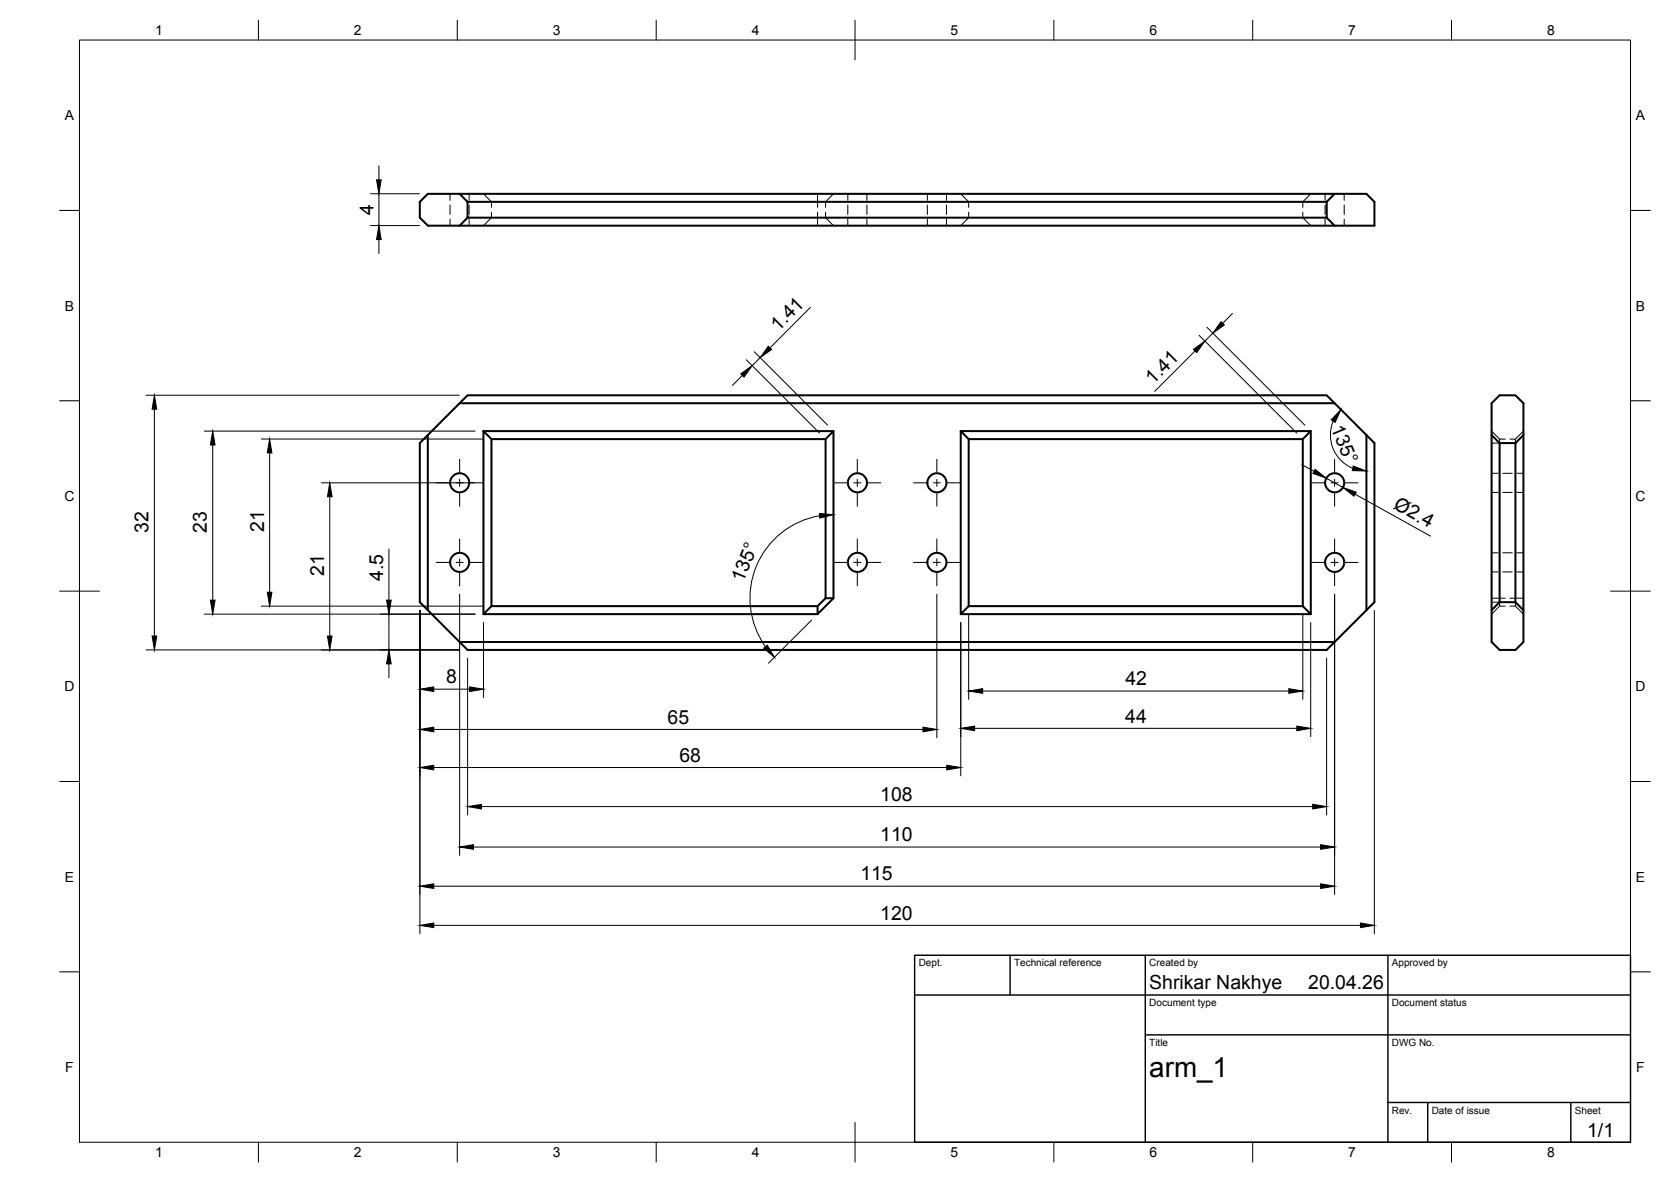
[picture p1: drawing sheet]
<svg xmlns="http://www.w3.org/2000/svg" width="420mm" height="297mm" viewBox="0 0 420 297" stroke-linecap="round" stroke-linejoin="round" font-family="sans-serif">
<!-- layer: Visible -->
<g fill="none" stroke="#000" stroke-width=".51">
<path d="M107.6 48.7h236l2 2v6h-238l-2-2v-4zM115.6 48.7l2 2M117.6 50.7h216v4h-216zM117.6 54.7l-2 2M333.6 54.7l2 2M335.6 48.7l-2 2M107.6 109.3l8-8h220l8 8v44l-8 8h-220l-8-8zM107.6 109.3l-2 2v40l2 2M115.6 101.3l2-2h216l2 2M121.6 108.3h88v42l-4 4h-84zM121.6 108.3l2 2M207.6 110.3h-84v42h82"/>
<path d="M207.6 110.3v40M209.6 108.3l-2 2M241.6 108.3h88v46h-88zM241.6 108.3l2 2M243.6 110.3h84v42h-84zM329.6 108.3l-2 2M343.6 109.3l2 2v40l-2 2M375.1 101.3l2-2h3.9l2.1 2v60l-2.1 2h-3.9l-2-2zM375.1 109.3l2 2M377.1 111.3h3.9v40h-3.9zM383.1 109.3l-2.1 2M123.6 152.3l-2 2"/>
<path d="M207.6 150.3l-2 2v2M207.6 150.3h2M243.6 152.3l-2 2M327.6 152.3l2 2M377.1 151.3l-2 2M381 151.3l2.1 2M115.6 161.3l2 2h216l2-2"/>
<circle cx="115.6" cy="121.3" r="2.4"/>
<circle cx="215.6" cy="121.3" r="2.4"/>
<circle cx="235.6" cy="121.3" r="2.4"/>
<circle cx="335.6" cy="121.3" r="2.4"/>
<circle cx="115.6" cy="141.3" r="2.4"/>
<circle cx="215.6" cy="141.3" r="2.4"/>
<circle cx="235.6" cy="141.3" r="2.4"/>
<circle cx="335.6" cy="141.3" r="2.4"/>
</g>
<!-- layer: Hidden -->
<g fill="none" stroke="#000" stroke-width=".25">
<path d="M113.2 48.7v1.6M113.2 51.5v2.4M113.2 55.1v1.6M118 48.7v1.6M118 51.5v2.4M118 55.1v1.6M121.6 48.7l2 2v1.4M123.6 53.3v1.4l-2 2M205.6 48.7v3.4M205.6 53.3v3.4M207.6 53.3v1.4l2 2M209.6 48.7l-2 2v1.4"/>
<path d="M213.2 48.7v1.6M213.2 51.5v2.4M213.2 55.1v1.6M218 48.7v1.6M218 51.5v2.4M218 55.1v1.6M233.2 48.7v1.6M233.2 51.5v2.4M233.2 55.1v1.6M238 48.7v1.6M238 51.5v2.4M238 55.1v1.6"/>
<path d="M241.6 48.7l2 2v1.4M243.6 53.3v1.4l-2 2M327.6 53.3v1.4l2 2M329.6 48.7l-2 2v1.4M333.2 48.7v1.6M333.2 51.5v2.4M333.2 55.1v1.6M338 48.7v1.6M338 51.5v2.4M338 55.1v1.6M375.1 108.3l2 2M375.1 118.9h1.6"/>
<path d="M377.9 118.9h2.3M378.5 110.3h-1.4v1h-2M379.6 110.3h1.4v1M381.4 118.9h1.7M383.1 108.3l-2.1 2M375.1 138.9h1.6M375.1 123.7h1.6M377.9 138.9h2.3M377.9 123.7h2.3M381.4 138.9h1.7M381.4 123.7h1.7M375.1 151.3h2v1"/>
<path d="M375.1 150.3h3.4M375.1 143.7h1.6M377.1 152.3h1.4M377.1 152.3l-2 2M377.9 143.7h2.3M379.6 150.3h3.5M379.6 152.3h1.4M381 151.3v1M381 152.3l2.1 2M381.4 143.7h1.7"/>
</g>
<!-- layer: BORDER -->
<g fill="none" stroke="#000" stroke-width=".25">
<path d="M20 10.1h390v276.9h-390zM65 5.1v5M115 5.1v5M165 5.1v5M215 5.1v10M265 5.1v5M315 5.1v5M365 5.1v5M15 52.9h5M410 52.9h5M15 100.7h5M410 100.7h5"/>
<path d="M15 148.6h10M405 148.6h10M15 196.4h5M410 196.4h5M15 244.2h5M410 244.2h5M65 287v5M115 287v5M165 287v5M215 282.1v9.9M265 287v5M315 287v5"/>
<path d="M365 287v5"/>
</g>
<!-- layer: TITLEBLOCK -->
<path d="M230 240.1h180v46.9h-180zM230 250h180M254 240.1v9.9M288 240.1v46.9M349 240.1v46.9M288 260.1h122M349 277.1h61M359 277.1v9.9M395 277.1v9.9" fill="none" stroke="#000" stroke-width=".36"/>
<!-- layer: Smart Centers -->
<g fill="none" stroke="#000" stroke-width=".25">
<path d="M115.6 115.4v3.2M215.6 115.4v3.2M235.6 115.4v3.2M335.6 115.4v3.2M109.7 121.3h3.2M114.7 121.3h1.8M115.6 120.4v1.8M115.6 124v3.2M115.6 135.4v3.2M118.3 121.3h3.2M209.7 121.3h3.2M214.7 121.3h1.8"/>
<path d="M215.6 120.4v1.8M215.6 124v3.2M215.6 135.4v3.2M218.2 121.3h3.3M229.7 121.3h3.2M234.7 121.3h1.8M235.6 120.4v1.8M235.6 124v3.2M235.6 135.4v3.2M238.3 121.3h3.2M329.7 121.3h3.2M334.7 121.3h1.8"/>
<path d="M335.6 120.4v1.8M335.6 124v3.2M335.6 135.4v3.2M338.2 121.3h3.3M109.7 141.3h3.2M114.7 141.3h1.8M115.6 140.4v1.8M115.6 144v3.2M118.3 141.3h3.2M209.7 141.3h3.2M214.7 141.3h1.8M215.6 140.4v1.8"/>
<path d="M215.6 144v3.2M218.2 141.3h3.3M229.7 141.3h3.2M234.7 141.3h1.8M235.6 140.4v1.8M235.6 144v3.2M238.3 141.3h3.2M329.7 141.3h3.2M334.7 141.3h1.8M335.6 140.4v1.8M335.6 144v3.2M338.2 141.3h3.3"/>
</g>
<!-- layer: FD_Dimensions -->
<g fill="none" stroke="#000" stroke-width=".25">
<path d="M93.2 56.7h12.3M93.2 48.7h12.3M95.3 41.7v3.5M95.3 48.7v8M95.3 60.2v3.5M203.8 77.2l-10.2 10.2M309.9 78.8l-2.5 2.4M36.7 99.3h78.8M186.6 94.4l-2.4 2.4M187.6 90.4l18.5 18.4M189.7 88.4l18.4 18.4M191.1 89.9l-2 2"/>
<path d="M300.5 88.2l-10.2 10.2M301.5 84.2l24.6 24.6M303.5 82.2l24.6 24.6M305 83.7l-2 2M38.8 102.8v57M51.4 108.3h68.1M53.5 111.8v39M65.7 110.3h55.8M67.8 113.8v35M327.3 116.8l3.1 1.7M335.2 105.8a9 9 0 0 0 4.9 11.9M80.8 121.3h38.6"/>
<path d="M82.9 124.8v35M97.8 138v12.8M206.1 129.6a21 21 0 0 0-13.6 32.9M333.5 120.2l4.2 2.3M340.7 124.2l19 10.5M51.4 154.3h68.1M65.7 152.3h55.8M97.8 154.3v9M105.6 153.4v81.2M115.6 149.3v65.7M121.6 156.4v18.9M204.1 155.8l-10.9 10.9"/>
<path d="M235.6 149.3v36.1M241.6 156.4v38.6M243.6 154.4v21.4M327.6 154.4v21.4M329.6 156.4v28.7M335.6 149.3v75.5M345.6 153.4v81.2M36.7 163.3h78.8M97.8 166.8v3.5M109.1 173.2h9M117.6 165.4v39.4M247.1 173.7h77"/>
<path d="M333.6 165.4v39.4M109.1 192.9h129M109.1 183.3h123M245.1 183h81M119.1 212.9h213M121.1 202.7h209M109.1 232.5h233M109.1 222.7h223"/>
</g>
<g fill="#000" stroke="#000" stroke-width=".25">
<path d="M94.7 45.2h1.1l-.5 3.5zM95.3 56.7l.5 3.5h-1.1zM186.2 93.9l2.9-2-2 2.9zM193.2 87l.8 .8-2.9 2.1zM300.1 87.8l2.9-2.1-2.1 2.9zM307 80.8l.8 .9-2.8 2zM38.8 99.3l.6 3.5h-1.2zM53.5 108.3l.6 3.5h-1.2zM67.8 110.3l.6 3.5h-1.2zM330.7 117.9l2.8 2.3-3.4-1.2zM337.2 102.9l-1.5 3.3-1-.7zM340.3 117.1l3.3 1.3-3.6-.1z"/>
<path d="M82.9 121.3l.6 3.5h-1.2zM206 129l3.6 .3-3.5 .9zM337.7 122.5l3.3 1.2-.6 1zM38.2 159.8h1.2l-.6 3.5zM52.9 150.8h1.2l-.6 3.5zM67.2 148.8h1.2l-.6 3.5zM82.3 159.8h1.2l-.6 3.5zM97.2 150.8h1.2l-.6 3.5zM97.8 163.3l.6 3.5h-1.2zM105.6 173.2l3.5-.6v1.2zM118.1 172.6l3.5 .6-3.5 .6zM192 162.9l.9-.8 1.8 3.1z"/>
<path d="M243.6 173.7l3.5-.6v1.1zM324.1 173.1l3.5 .6-3.5 .5zM105.6 192.9l3.5-.6v1.2zM105.6 183.3l3.5-.6v1.2zM232.1 182.7l3.5 .6-3.5 .6zM238.1 192.3l3.5 .6-3.5 .6zM241.6 183l3.5-.5v1.1zM326.1 182.5l3.5 .5-3.5 .6zM115.6 212.9l3.5-.6v1.1zM117.6 202.7l3.5-.6v1.2zM330.1 202.1l3.5 .6-3.5 .6zM332.1 212.3l3.5 .6-3.5 .5z"/>
<path d="M105.6 232.5l3.5-.5v1.1zM105.6 222.7l3.5-.6v1.2zM332.1 222.1l3.5 .6-3.5 .6zM342.1 232l3.5 .5-3.5 .6z"/>
</g>
<text font-size="7" x="289" y="270.6">arm_1</text>
<g font-size="4.9">
<text x="93.9" y="54" transform="rotate(-90 93.9 54)">4</text>
<text x="195.7" y="83.3" transform="rotate(-45 195.7 83.3)">1.41</text>
<text x="289.9" y="96.8" transform="rotate(-45 289.9 96.8)">1.41</text>
<text x="334.6" y="107.5" transform="rotate(67 334.6 107.5)">135°</text>
<text x="350.2" y="127.7" transform="rotate(29 350.2 127.7)">Ø2.4</text>
<text x="37.4" y="134" transform="rotate(-90 37.4 134)">32</text>
<text x="52" y="134" transform="rotate(-90 52 134)">23</text>
<text x="66.4" y="133.7" transform="rotate(-90 66.4 133.7)">21</text>
<text x="81.5" y="144.7" transform="rotate(-90 81.5 144.7)">21</text>
<text x="96.3" y="146" transform="rotate(-90 96.3 146)">4.5</text>
<text x="186.8" y="146.5" transform="rotate(-67 186.8 146.5)">135°</text>
<text x="112.2" y="171.7">8</text>
<text x="283" y="172.3">42</text>
<text x="167.9" y="181.9">65</text>
<text x="282.9" y="181.6">44</text>
<text x="170.9" y="191.4">68</text>
<text x="221.3" y="201.2">108</text>
<text x="221.3" y="211.4">110</text>
<text x="216.3" y="221.2">115</text>
<text x="221.3" y="231.1">120</text>
<text x="289" y="248.5">Shrikar Nakhye</text>
<text x="329" y="248.5">20.04.26</text>
<text x="399.1" y="285.7">1/1</text>
</g>
<g font-size="3.5">
<text x="39" y="8.8">1</text>
<text x="89" y="8.8">2</text>
<text x="139" y="8.8">3</text>
<text x="189" y="8.8">4</text>
<text x="239" y="8.8">5</text>
<text x="289" y="8.8">6</text>
<text x="339" y="8.8">7</text>
<text x="389" y="8.8">8</text>
<text x="16.3" y="30.2">A</text>
<text x="411.3" y="30.2">A</text>
<text x="16.3" y="78">B</text>
<text x="411.3" y="78">B</text>
<text x="16.2" y="125.9">C</text>
<text x="411.2" y="125.9">C</text>
<text x="16.2" y="173.7">D</text>
<text x="411.2" y="173.7">D</text>
<text x="16.3" y="221.6">E</text>
<text x="411.3" y="221.6">E</text>
<text x="16.4" y="269.4">F</text>
<text x="411.4" y="269.4">F</text>
<text x="39" y="290.8">1</text>
<text x="89" y="290.8">2</text>
<text x="139" y="290.8">3</text>
<text x="189" y="290.8">4</text>
<text x="239" y="290.8">5</text>
<text x="289" y="290.8">6</text>
<text x="339" y="290.8">7</text>
<text x="389" y="290.8">8</text>
</g>
<g font-size="2.5">
<text x="231" y="242.9">Dept.</text>
<text x="255" y="242.9">Technical reference</text>
<text x="289" y="242.9">Created by</text>
<text x="350" y="242.9">Approved by</text>
<text x="289" y="252.8">Document type</text>
<text x="350" y="252.8">Document status</text>
<text x="289" y="262.9">Title</text>
<text x="350" y="262.9">DWG No.</text>
<text x="350" y="279.9">Rev.</text>
<text x="360" y="279.9">Date of issue</text>
<text x="396" y="279.9">Sheet</text>
</g>
</svg>
